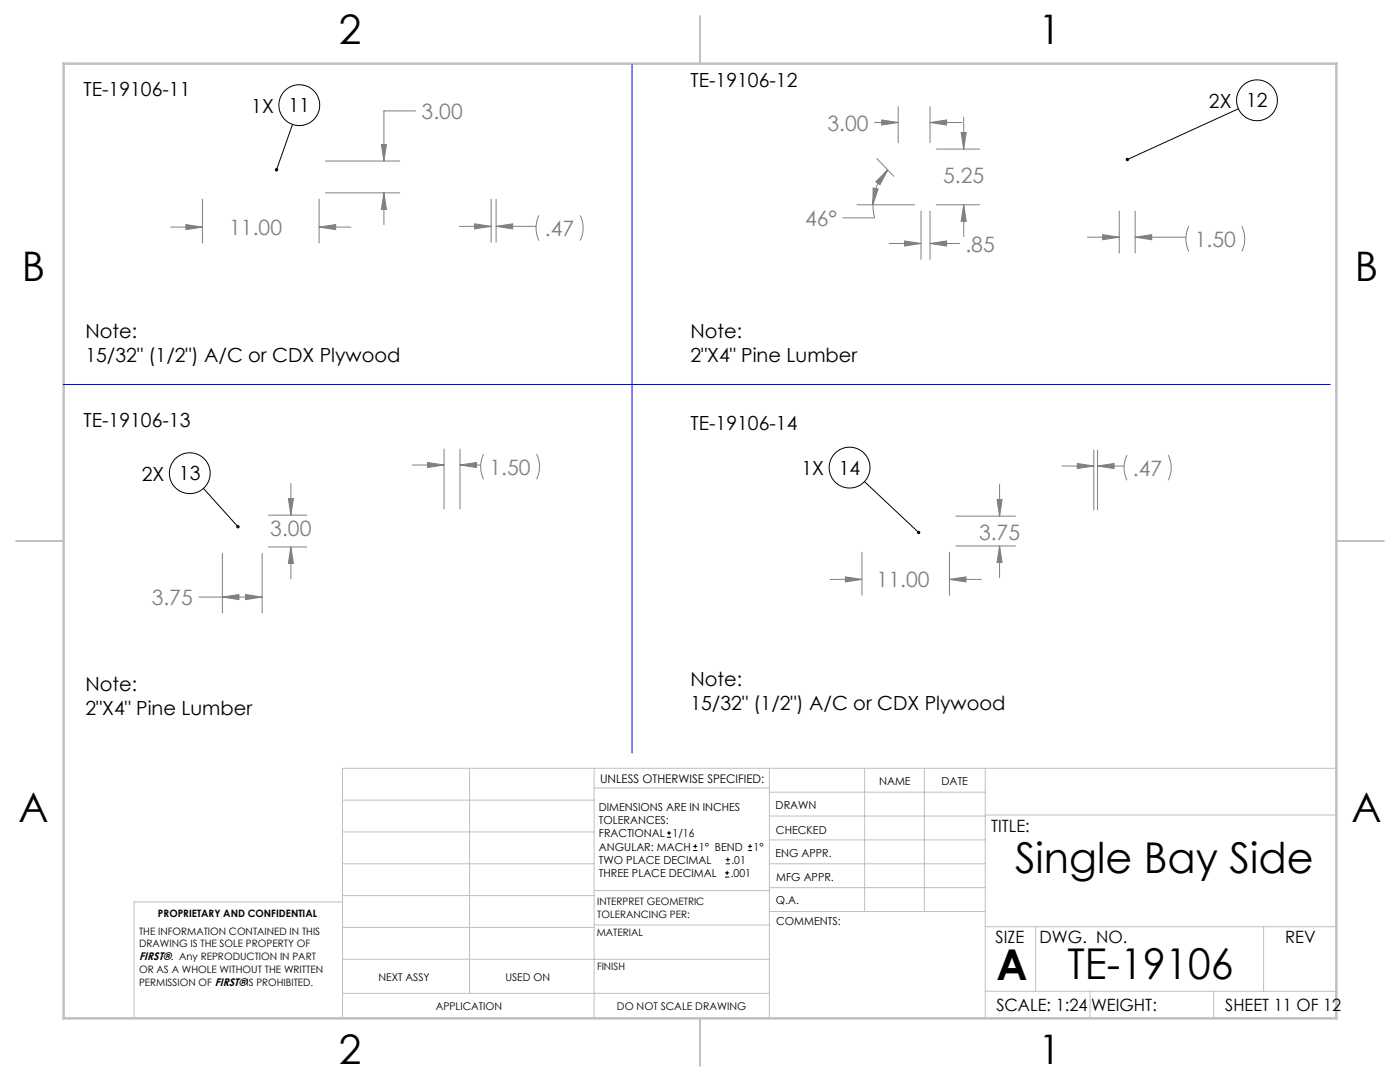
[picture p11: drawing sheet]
<svg xmlns="http://www.w3.org/2000/svg" width="279mm" height="216mm" viewBox="0 0 279 216" stroke-linecap="round" stroke-linejoin="round" font-family="sans-serif">
<g fill="none" stroke="#c0c0c0" stroke-width=".2">
<path d="M68.4 159.7h50.2M93.7 153.3v44.9M118.6 153.3v49.9M118.6 157.2h34.9M153.5 153.3v49.9M153.5 158.1h43.1M172.6 153.3v28.6M184.5 153.3v28.6M196.6 153.3v49.9M266.7 153.3h-198.3v49.9M68.4 178.7h50.2M68.4 172.4h50.2"/>
<path d="M68.4 166h50.2M68.4 180h-41.6v23.2M118.6 177.7h35.1M153.5 167.6h43.1M153.5 162.8h43.1M153.5 172.4h43.1M153.5 177.1h43.1M196.6 162.6h70.1M68.4 198.2h85.1M68.4 185.1h50.2M68.4 191.4h50.2M118.6 191.4h34.9"/>
<path d="M118.6 184.6h35.1M153.7 181.9h42.9M196.6 197.8h70.1M196.6 184.9h70.1M206.7 184.9v12.9M217.5 197.8v5.4M242.2 197.8v5.4M252.2 184.9v12.9"/>
</g>
<path d="M139.7 3.2v9.5M3.2 107.9h9.5M266.7 107.9h9.5M139.7 203.2v9.5" fill="none" stroke="#c0c0c0" stroke-width=".25"/>
<path d="M12.7 12.7h254v190.5h-254z" fill="none" stroke="#c0c0c0" stroke-width=".5"/>
<g fill="none" stroke="#000" stroke-width=".2">
<path d="M58.4 24.8l-3.2 9.1M247.2 21.7l-22.2 10.1M40.6 97.5l6.9 7.6M172.5 96.1l10.8 10.2"/>
<circle cx="59.7" cy="21" r="4.1"/>
<circle cx="250.9" cy="20" r="4.1"/>
<circle cx="37.9" cy="94.4" r="4.1"/>
<circle cx="169.5" cy="93.3" r="4.1"/>
</g>
<g fill="none" stroke="#808080" stroke-width=".2">
<path d="M40.4 39.8v8.7M63.7 39.8v8.7M65 38.5h14.8M65 32.1h14.8M76.1 28.8h1l-.5 3.3zM76.6 38.5l.5 3.3h-1zM76.6 38.5v6.3M83 22.1h-6.4v10M98 39.8v8.5M99 39.8v8.5M174.2 37.5l1.1 .2-1.1 3.2zM174.5 24.4h4.8"/>
<path d="M174.8 36.3l2.4-2.4-1.6 3zM175 31.6l3.4 3.6M176 23.9l3.3 .5-3.3 .6zM177.2 33.9a9.6 9.6 0 0 0-3 7M179.3 21.3v7.2M185.6 24.4l3.3-.5v1.1zM185.6 21.3v7.2M185.6 24.4h6.4M186.9 29.8h8.6M191.8 26.4h1l-.5 3.4zM192.3 23.4v6.4M34.1 45.3h6.3"/>
<path d="M37.1 44.8l3.3 .5-3.3 .5zM63.7 45.3l3.3-.5v1zM63.7 45.3h6.3M91.7 45.2h6.3M94.7 44.7l3.3 .5-3.3 .5zM99 45.2l3.3-.5v1zM99 45.2h8M107.6 43a5.6 5.6 0 0 0 0 5M115.8 43a5.6 5.6 0 0 1 0 5M171 40.9h11.5M174.2 40.9l.4 2.6h-6.4M177.5 48.6h6.3"/>
<path d="M180.5 48.1l3.3 .5-3.3 .5zM183.8 42.1v9.7M185.6 48.6l3.3-.5v1zM185.6 42.1v9.7M185.6 48.6h5.9M186.9 40.9h8.6M192.3 40.9l.5 3.3h-1zM192.3 40.9v6.3M217 47.3h6.4M220.1 46.8l3.3 .5-3.3 .5zM223.4 42.1v8.4M226.5 47.3l3.3-.5v1z"/>
<path d="M226.5 42.1v8.4M226.5 47.3h10.2M237.3 45.1a5.6 5.6 0 0 0 0 5.1M247.8 45.1a5.6 5.6 0 0 1 0 5.1M57.5 99.5h1.1l-.5 3.3zM58.1 96.4v6.4M82.3 92.8h6.3M85.3 92.3l3.3 .5-3.3 .5zM88.6 89.6v11.9M91.8 92.8l3.3-.5v1zM91.8 89.6v11.9M91.8 92.8h4.1"/>
<path d="M96.5 90.6a5.6 5.6 0 0 0 0 5M107.1 90.6a5.6 5.6 0 0 1 0 5M199 99.7h1l-.5 3.3zM199.5 96.6v6.4M211.9 93h6.4M215 92.5l3.3 .5-3.3 .5zM218.3 89.8v11.9M219 93l3.3-.5v1zM219 89.8v11.9M219 93h5.3M224.9 90.8a5.6 5.6 0 0 0 0 5M233.1 90.8a5.6 5.6 0 0 1 0 5"/>
<path d="M39.7 119.1h12.6M44.4 119.1l3.3-.5v1zM44.4 110.4v11.9M49 118.6l3.3 .5-3.3 .5zM52.3 110.4v11.9M53.6 109.1h7.6M53.6 102.8h7.6M58.1 109.1l.5 3.3h-1.1zM58.1 109.1v6.4M165.7 115.6h6.3M168.7 115.1l3.3 .5-3.3 .5zM172 110.2v8.6"/>
<path d="M189.5 115.6l3.3-.5v1zM189.5 110.2v8.6M189.5 115.6h6.3M190.8 108.9h11.9M190.8 103h11.9M199.5 108.9l.5 3.3h-1zM199.5 108.9v6.4"/>
</g>
<path d="M126.1 12.9v137.4M12.6 76.7h252.9" fill="none" stroke="#00f" stroke-width=".2"/>
<path d="M54.9 33.6a.34 .34 0 0 0 .2 .6l.1-.3-.1 .3a.34 .34 0 0 0 .4-.4 .34 .34 0 0 0-.6-.2zM224.8 31.6l-.1 .4 .3-.2-.3 .2a.34 .34 0 0 0 .5 .1 .34 .34 0 0 0 .1-.5 .34 .34 0 0 0-.5 0zM47.2 104.9a.34 .34 0 0 0 .1 .4 .34 .34 0 0 0 .4 .1l-.2-.3 .2 .3a.34 .34 0 0 0 0-.5 .34 .34 0 0 0-.5 0zM183.1 106a.34 .34 0 0 0 0 .5 .34 .34 0 0 0 .5 0l-.3-.2 .3 .2a.34 .34 0 0 0 0-.5 .34 .34 0 0 0-.5 0z" fill="#000"/>
<path d="M37.1 44.8l3.3 .5-3.3 .5zM63.7 45.3l3.3-.5v1zM76.6 38.5l.5 3.3h-1zM76.1 28.8h1l-.5 3.3zM94.7 44.7l3.3 .5-3.3 .5zM99 45.2l3.3-.5v1zM192.3 40.9l.5 3.3h-1zM191.8 26.4h1l-.5 3.4zM180.5 48.1l3.3 .5-3.3 .5zM185.6 48.6l3.3-.5v1zM174.8 36.3l2.4-2.4-1.6 3zM174.2 37.5l1.1 .2-1.1 3.2zM185.6 24.4l3.3-.5v1.1zM176 23.9l3.3 .5-3.3 .6zM220.1 46.8l3.3 .5-3.3 .5zM226.5 47.3l3.3-.5v1zM44.4 119.1l3.3-.5v1zM49 118.6l3.3 .5-3.3 .5zM58.1 109.1l.5 3.3h-1.1zM57.5 99.5h1.1l-.5 3.3zM91.8 92.8l3.3-.5v1zM85.3 92.3l3.3 .5-3.3 .5zM168.7 115.1l3.3 .5-3.3 .5zM189.5 115.6l3.3-.5v1zM199.5 108.9l.5 3.3h-1zM199 99.7h1l-.5 3.3zM215 92.5l3.3 .5-3.3 .5zM219 93l3.3-.5v1z" fill="#808080"/>
<g fill="none" stroke="#000" stroke-width=".2">
<path d="M133.1 167.1h.8M133.1 166.2h.8M133.5 165.8v.8M138.3 169.7h.9M138.3 168.9h.9M138.8 168.5v.8M144.7 175h.8M144.7 174.2h.8M144.8 172.4h.9M144.8 171.5h.9M145.1 173.8v.8M145.3 171.1v.8"/>
<path d="M149.3 169.7h.8M149.3 168.9h.8M149.7 168.5v.8"/>
</g>
<g font-size="8.5">
<text x="202.6" y="174.2">Single Bay Side</text>
<text x="198.9" y="195.5">A</text>
<text x="213.1" y="195.4">TE-19106</text>
</g>
<g font-size="8.1">
<text x="67.6" y="8.9">2</text>
<text x="207.3" y="8.9">1</text>
<text x="4.4" y="56.2">B</text>
<text x="270.4" y="56.2">B</text>
<text x="3.7" y="164.1">A</text>
<text x="269.7" y="164.1">A</text>
<text x="67.6" y="212.4">2</text>
<text x="207.3" y="212.4">1</text>
</g>
<g font-size="4.2" fill="#808080">
<text x="84.1" y="23.7">3.00</text>
<text x="165.2" y="26">3.00</text>
<text x="188.2" y="36.5">5.25</text>
<text x="45.7" y="46.9">11.00</text>
<text x="108.7" y="47.1">.47</text>
<text x="160.7" y="45.1">46°</text>
<text x="192.7" y="50.2">.85</text>
<text x="238.4" y="49.3">1.50</text>
<text x="97.7" y="94.7">1.50</text>
<text x="226.1" y="94.9">.47</text>
<text x="53.9" y="107">3.00</text>
<text x="195.4" y="107.7">3.75</text>
<text x="175" y="117.2">11.00</text>
<text x="30.3" y="120.7">3.75</text>
</g>
<g font-size="3.9">
<text x="137.8" y="17.3">TE-19106-12</text>
<text x="16.6" y="19.2">TE-19106-11</text>
<text x="50.1" y="22.5">1X</text>
<text x="57.6" y="22.4">11</text>
<text x="241.3" y="21.5">2X</text>
<text x="248.7" y="21.4">12</text>
<text x="17" y="67.4">Note:</text>
<text x="137.8" y="67.4">Note:</text>
<text x="17" y="72.3">15/32&quot; (1/2&quot;) A/C or CDX Plywood</text>
<text x="137.8" y="72.3">2&quot;X4&quot; Pine Lumber</text>
<text x="16.6" y="85.3">TE-19106-13</text>
<text x="137.8" y="85.9">TE-19106-14</text>
<text x="28.3" y="95.9">2X</text>
<text x="35.7" y="95.8">13</text>
<text x="160" y="94.8">1X</text>
<text x="167.4" y="94.7">14</text>
<text x="17" y="137.8">Note:</text>
<text x="137.8" y="136.8">Note:</text>
<text x="17" y="142.7">2&quot;X4&quot; Pine Lumber</text>
<text x="137.8" y="141.7">15/32&quot; (1/2&quot;) A/C or CDX Plywood</text>
</g>
<g font-size="3.4">
<text x="197.8" y="166">TITLE:</text>
<text x="198.7" y="188.1">SIZE</text>
<text x="207.5" y="188.1">DWG. NO.</text>
<text x="256.5" y="188.2">REV</text>
<text x="198.8" y="201.7">SCALE: 1:24</text>
<text x="217.7" y="201.8">WEIGHT:</text>
<text x="244.5" y="201.7">SHEET 11 OF 12</text>
</g>
<text font-size="2.4" x="119.8" y="156.2">UNLESS OTHERWISE SPECIFIED:</text>
<g font-size="2.2">
<text x="119.5" y="161.8">DIMENSIONS ARE IN INCHES</text>
<text x="154.8" y="161.4">DRAWN</text>
<text x="175.4" y="156.6">NAME</text>
<text x="187.9" y="156.7">DATE</text>
<text x="119.5" y="164.4">TOLERANCES:</text>
<text x="119.5" y="167.1">FRACTIONAL</text>
<text x="134.2" y="167.1">1/16</text>
<text x="154.9" y="166.3">CHECKED</text>
<text x="119.5" y="172.4">TWO PLACE DECIMAL</text>
<text x="119.5" y="169.7">ANGULAR: MACH</text>
<text x="139.5" y="169.7">1° BEND</text>
<text x="146" y="172.4">.01</text>
<text x="150.4" y="169.7">1°</text>
<text x="154.8" y="171">ENG APPR.</text>
<text x="119.5" y="175">THREE PLACE DECIMAL</text>
<text x="145.8" y="175">.001</text>
<text x="154.9" y="175.7">MFG APPR.</text>
<text x="154.9" y="180.4">Q.A.</text>
<text x="154.9" y="184.6">COMMENTS:</text>
<text x="27.8" y="191.6">FIRST®. Any REPRODUCTION IN PART</text>
</g>
<g font-size="2.1">
<text x="75.5" y="195.7">NEXT ASSY</text>
<text x="100.9" y="195.7">USED ON</text>
<text x="86.9" y="201.5">APPLICATION</text>
<text x="123.1" y="201.6">DO NOT SCALE DRAWING</text>
</g>
<g font-size="2">
<text x="31.5" y="182.9">PROPRIETARY AND CONFIDENTIAL</text>
<text x="119.2" y="180.6">INTERPRET GEOMETRIC</text>
<text x="119.2" y="183.1">TOLERANCING PER:</text>
<text x="27.8" y="186.5">THE INFORMATION CONTAINED IN THIS</text>
<text x="27.8" y="189">DRAWING IS THE SOLE PROPERTY OF</text>
<text x="119.1" y="186.7">MATERIAL</text>
<text x="27.8" y="194.1">OR AS A WHOLE WITHOUT THE WRITTEN</text>
<text x="27.8" y="196.7">PERMISSION OF FIRST®IS PROHIBITED.</text>
<text x="119.1" y="193.5">FINISH</text>
</g>
</svg>
